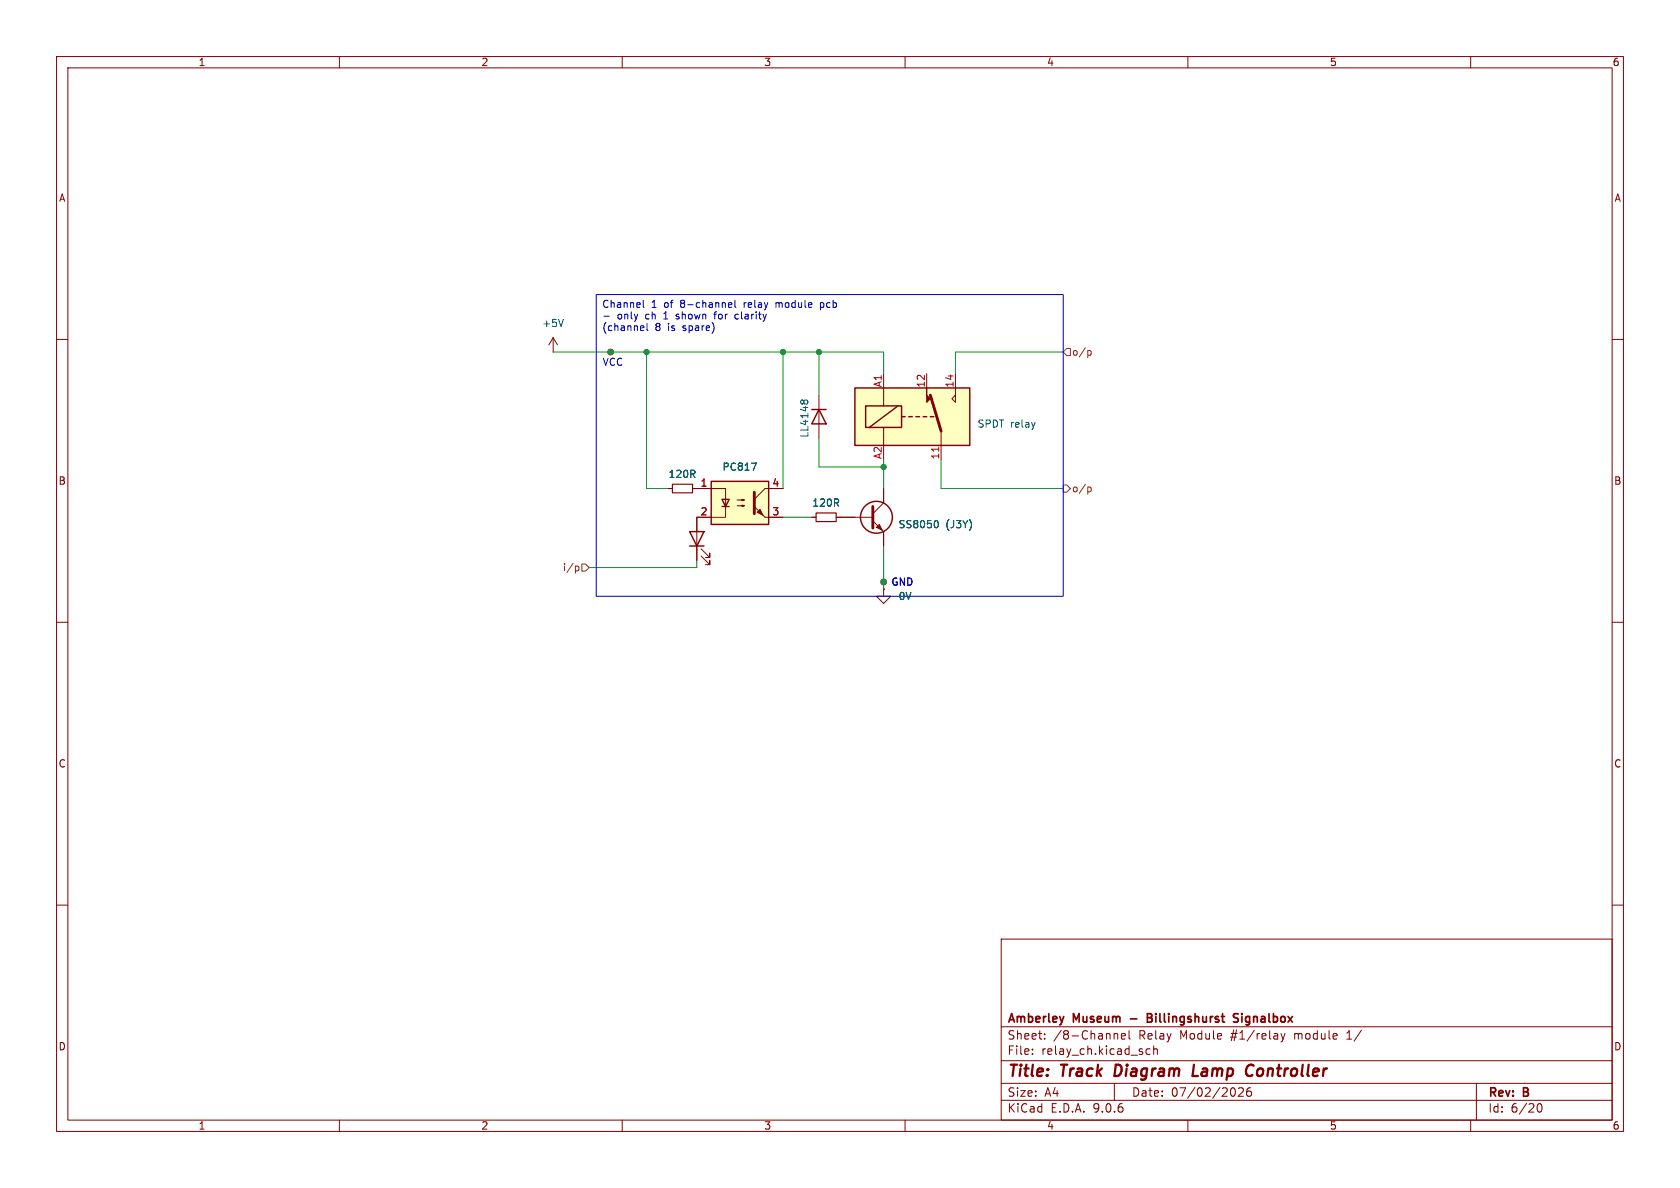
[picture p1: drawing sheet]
(kicad_sch
 (version 20250114)
 (generator "eeschema")
 (generator_version "9.0")
 (paper "A4")
 (title_block
  (title "Track Diagram Lamp Controller")
  (date "07/02/2026")
  (rev "B")
  (company "Amberley Museum - Billingshurst Signalbox"))
 (lib_symbols
  (symbol "Connector:TestPoint_Small"
   (pin_numbers (hide yes))
   (pin_names
    (offset 0.762) (hide yes)) (exclude_from_sim no) (in_bom yes) (on_board yes)
   (property "Reference" "TP" (at 0 3.81 0) (effects (font (size 1.27 1.27))))
   (property "Value" "TestPoint_Small" (at 0 2.032 0) (effects (font (size 1.27 1.27))))
   (property "Footprint" "" (at 5.08 0 0) (effects (font (size 1.27 1.27)) (hide yes)))
   (property "Datasheet" "~" (at 5.08 0 0) (effects (font (size 1.27 1.27)) (hide yes)))
   (property "Description" "test point" (at 0 0 0) (effects (font (size 1.27 1.27)) (hide yes)))
   (symbol "TestPoint_Small_0_1"
    (circle (center 0 0) (radius 0.508) (stroke (width 0) (type default)) (fill (type none))))
   (symbol "TestPoint_Small_1_1"
    (pin passive line (at 0 0 90) (length 0) (name "1" (effects (font (size 1.27 1.27)))) (number "1" (effects (font (size 1.27 1.27))))))
   (embedded_fonts no))
  (symbol "Device:R_Small"
   (pin_numbers (hide yes))
   (pin_names
    (offset 0.254) (hide yes)) (exclude_from_sim no) (in_bom yes) (on_board yes)
   (property "Reference" "R" (at 0 0 90) (effects (font (size 1.016 1.016))))
   (property "Value" "R_Small" (at 1.778 0 90) (effects (font (size 1.27 1.27))))
   (property "Footprint" "" (at 0 0 0) (effects (font (size 1.27 1.27)) (hide yes)))
   (property "Datasheet" "~" (at 0 0 0) (effects (font (size 1.27 1.27)) (hide yes)))
   (property "Description" "Resistor, small symbol" (at 0 0 0) (effects (font (size 1.27 1.27)) (hide yes)))
   (symbol "R_Small_0_1"
    (rectangle (start -0.762 1.778) (end 0.762 -1.778) (stroke (width 0.2032) (type default)) (fill (type none))))
   (symbol "R_Small_1_1"
    (pin passive line (at 0 2.54 270) (length 0.762) (name "~" (effects (font (size 1.27 1.27)))) (number "1" (effects (font (size 1.27 1.27)))))
    (pin passive line (at 0 -2.54 90) (length 0.762) (name "~" (effects (font (size 1.27 1.27)))) (number "2" (effects (font (size 1.27 1.27))))))
   (embedded_fonts no))
  (symbol "Diode:LL4148"
   (pin_numbers (hide yes))
   (pin_names (hide yes)) (exclude_from_sim no) (in_bom yes) (on_board yes)
   (property "Reference" "D" (at 0 2.54 0) (effects (font (size 1.27 1.27))))
   (property "Value" "LL4148" (at 0 -2.54 0) (effects (font (size 1.27 1.27))))
   (property "Footprint" "Diode_SMD:D_MiniMELF" (at 0 -4.445 0) (effects (font (size 1.27 1.27)) (hide yes)))
   (property "Datasheet" "http://www.vishay.com/docs/85557/ll4148.pdf" (at 0 0 0) (effects (font (size 1.27 1.27)) (hide yes)))
   (property "Description" "100V 0.15A standard switching diode, MiniMELF" (at 0 0 0) (effects (font (size 1.27 1.27)) (hide yes)))
   (property "Sim.Device" "D" (at 0 0 0) (effects (font (size 1.27 1.27)) (hide yes)))
   (property "Sim.Pins" "1=K 2=A" (at 0 0 0) (effects (font (size 1.27 1.27)) (hide yes)))
   (symbol "LL4148_0_1"
    (polyline (pts (xy -1.27 1.27) (xy -1.27 -1.27)) (stroke (width 0.254) (type default)) (fill (type none)))
    (polyline (pts (xy 1.27 1.27) (xy 1.27 -1.27) (xy -1.27 0) (xy 1.27 1.27)) (stroke (width 0.254) (type default)) (fill (type none)))
    (polyline (pts (xy 1.27 0) (xy -1.27 0)) (stroke (width 0) (type default)) (fill (type none))))
   (symbol "LL4148_1_1"
    (pin passive line (at -3.81 0 0) (length 2.54) (name "K" (effects (font (size 1.27 1.27)))) (number "1" (effects (font (size 1.27 1.27)))))
    (pin passive line (at 3.81 0 180) (length 2.54) (name "A" (effects (font (size 1.27 1.27)))) (number "2" (effects (font (size 1.27 1.27))))))
   (embedded_fonts no))
  (symbol "Isolator:PC817"
   (pin_names
    (offset 1.016)) (exclude_from_sim no) (in_bom yes) (on_board yes)
   (property "Reference" "U" (at -5.08 5.08 0) (effects (font (size 1.27 1.27)) (justify left)))
   (property "Value" "PC817" (at 0 5.08 0) (effects (font (size 1.27 1.27)) (justify left)))
   (property "Footprint" "Package_DIP:DIP-4_W7.62mm" (at -5.08 -5.08 0) (effects (font (size 1.27 1.27)
    (italic yes)) (justify left) (hide yes)))
   (property "Datasheet" "http://www.soselectronic.cz/a_info/resource/d/pc817.pdf" (at 0 0 0) (effects (font (size 1.27 1.27)) (justify left) (hide yes)))
   (property "Description" "DC Optocoupler, Vce 35V, CTR 50-300%, DIP-4" (at 0 0 0) (effects (font (size 1.27 1.27)) (hide yes)))
   (symbol "PC817_0_1"
    (rectangle (start -5.08 3.81) (end 5.08 -3.81) (stroke (width 0.254) (type default)) (fill (type background)))
    (polyline (pts (xy -5.08 2.54) (xy -2.54 2.54) (xy -2.54 -0.635)) (stroke (width 0) (type default)) (fill (type none)))
    (polyline (pts (xy -3.175 -0.635) (xy -1.905 -0.635)) (stroke (width 0.254) (type default)) (fill (type none)))
    (polyline (pts (xy -2.54 -0.635) (xy -2.54 -2.54) (xy -5.08 -2.54)) (stroke (width 0) (type default)) (fill (type none)))
    (polyline (pts (xy -2.54 -0.635) (xy -3.175 0.635) (xy -1.905 0.635) (xy -2.54 -0.635)) (stroke (width 0.254) (type default)) (fill (type none)))
    (polyline (pts (xy -0.508 0.508) (xy 0.762 0.508) (xy 0.381 0.381) (xy 0.381 0.635) (xy 0.762 0.508)) (stroke (width 0) (type default)) (fill (type none)))
    (polyline (pts (xy -0.508 -0.508) (xy 0.762 -0.508) (xy 0.381 -0.635) (xy 0.381 -0.381) (xy 0.762 -0.508)) (stroke (width 0) (type default)) (fill (type none)))
    (polyline (pts (xy 2.54 1.905) (xy 2.54 -1.905)) (stroke (width 0.508) (type default)) (fill (type none)))
    (polyline (pts (xy 2.54 0.635) (xy 4.445 2.54)) (stroke (width 0) (type default)) (fill (type none)))
    (polyline (pts (xy 3.048 -1.651) (xy 3.556 -1.143) (xy 4.064 -2.159) (xy 3.048 -1.651)) (stroke (width 0) (type default)) (fill (type outline)))
    (polyline (pts (xy 4.445 2.54) (xy 5.08 2.54)) (stroke (width 0) (type default)) (fill (type none)))
    (polyline (pts (xy 4.445 -2.54) (xy 2.54 -0.635)) (stroke (width 0) (type default)) (fill (type outline)))
    (polyline (pts (xy 4.445 -2.54) (xy 5.08 -2.54)) (stroke (width 0) (type default)) (fill (type none))))
   (symbol "PC817_1_1"
    (pin passive line (at -7.62 2.54 0) (length 2.54) (name "~" (effects (font (size 1.27 1.27)))) (number "1" (effects (font (size 1.27 1.27)))))
    (pin passive line (at -7.62 -2.54 0) (length 2.54) (name "~" (effects (font (size 1.27 1.27)))) (number "2" (effects (font (size 1.27 1.27)))))
    (pin passive line (at 7.62 2.54 180) (length 2.54) (name "~" (effects (font (size 1.27 1.27)))) (number "4" (effects (font (size 1.27 1.27)))))
    (pin passive line (at 7.62 -2.54 180) (length 2.54) (name "~" (effects (font (size 1.27 1.27)))) (number "3" (effects (font (size 1.27 1.27))))))
   (embedded_fonts no))
  (symbol "LED:IR26-21C_L110_TR8"
   (pin_numbers (hide yes))
   (pin_names
    (offset 1.016) (hide yes)) (exclude_from_sim no) (in_bom yes) (on_board yes)
   (property "Reference" "D" (at 0 2.54 0) (effects (font (size 1.27 1.27))))
   (property "Value" "IR26-21C_L110_TR8" (at 0 -3.81 0) (effects (font (size 1.27 1.27))))
   (property "Footprint" "LED_SMD:LED_1206_3216Metric" (at 0 5.08 0) (effects (font (size 1.27 1.27)) (hide yes)))
   (property "Datasheet" "http://www.everlight.com/file/ProductFile/IR26-21C-L110-TR8.pdf" (at 0 0 0) (effects (font (size 1.27 1.27)) (hide yes)))
   (property "Description" "940nm, 20 deg, Infrared LED, 1206" (at 0 0 0) (effects (font (size 1.27 1.27)) (hide yes)))
   (symbol "IR26-21C_L110_TR8_0_1"
    (polyline (pts (xy -3.048 -0.762) (xy -4.572 -2.286) (xy -3.81 -2.286) (xy -4.572 -2.286) (xy -4.572 -1.524)) (stroke (width 0) (type default)) (fill (type none)))
    (polyline (pts (xy -1.778 -0.762) (xy -3.302 -2.286) (xy -2.54 -2.286) (xy -3.302 -2.286) (xy -3.302 -1.524)) (stroke (width 0) (type default)) (fill (type none)))
    (polyline (pts (xy -1.27 0) (xy 1.27 0)) (stroke (width 0) (type default)) (fill (type none)))
    (polyline (pts (xy -1.27 -1.27) (xy -1.27 1.27)) (stroke (width 0.254) (type default)) (fill (type none)))
    (polyline (pts (xy 1.27 -1.27) (xy 1.27 1.27) (xy -1.27 0) (xy 1.27 -1.27)) (stroke (width 0.254) (type default)) (fill (type none))))
   (symbol "IR26-21C_L110_TR8_1_1"
    (pin passive line (at -3.81 0 0) (length 2.54) (name "K" (effects (font (size 1.27 1.27)))) (number "1" (effects (font (size 1.27 1.27)))))
    (pin passive line (at 3.81 0 180) (length 2.54) (name "A" (effects (font (size 1.27 1.27)))) (number "2" (effects (font (size 1.27 1.27))))))
   (embedded_fonts no))
  (symbol "Relay:Relay_SPDT" (exclude_from_sim no) (in_bom yes) (on_board yes)
   (property "Reference" "K" (at 11.43 3.81 0) (effects (font (size 1.27 1.27)) (justify left)))
   (property "Value" "Relay_SPDT" (at 11.43 1.27 0) (effects (font (size 1.27 1.27)) (justify left)))
   (property "Footprint" "" (at 11.43 -1.27 0) (effects (font (size 1.27 1.27)) (justify left) (hide yes)))
   (property "Datasheet" "~" (at 0 0 0) (effects (font (size 1.27 1.27)) (hide yes)))
   (property "Description" "Relay SPDT, monostable, EN50005" (at 0 0 0) (effects (font (size 1.27 1.27)) (hide yes)))
   (symbol "Relay_SPDT_0_0"
    (polyline (pts (xy 7.62 5.08) (xy 7.62 2.54) (xy 6.985 3.175) (xy 7.62 3.81)) (stroke (width 0) (type default)) (fill (type none))))
   (symbol "Relay_SPDT_0_1"
    (rectangle (start -10.16 5.08) (end 10.16 -5.08) (stroke (width 0.254) (type default)) (fill (type background)))
    (rectangle (start -8.255 1.905) (end -1.905 -1.905) (stroke (width 0.254) (type default)) (fill (type none)))
    (polyline (pts (xy -7.62 -1.905) (xy -2.54 1.905)) (stroke (width 0.254) (type default)) (fill (type none)))
    (polyline (pts (xy -5.08 5.08) (xy -5.08 1.905)) (stroke (width 0) (type default)) (fill (type none)))
    (polyline (pts (xy -5.08 -5.08) (xy -5.08 -1.905)) (stroke (width 0) (type default)) (fill (type none)))
    (polyline (pts (xy -1.905 0) (xy -1.27 0)) (stroke (width 0.254) (type default)) (fill (type none)))
    (polyline (pts (xy -0.635 0) (xy 0 0)) (stroke (width 0.254) (type default)) (fill (type none)))
    (polyline (pts (xy 0.635 0) (xy 1.27 0)) (stroke (width 0.254) (type default)) (fill (type none)))
    (polyline (pts (xy 1.905 0) (xy 2.54 0)) (stroke (width 0.254) (type default)) (fill (type none)))
    (polyline (pts (xy 2.54 5.08) (xy 2.54 2.54) (xy 3.175 3.175) (xy 2.54 3.81)) (stroke (width 0) (type default)) (fill (type outline)))
    (polyline (pts (xy 3.175 0) (xy 3.81 0)) (stroke (width 0.254) (type default)) (fill (type none)))
    (polyline (pts (xy 5.08 -2.54) (xy 3.175 3.81)) (stroke (width 0.508) (type default)) (fill (type none)))
    (polyline (pts (xy 5.08 -2.54) (xy 5.08 -5.08)) (stroke (width 0) (type default)) (fill (type none))))
   (symbol "Relay_SPDT_1_1"
    (pin passive line (at -5.08 7.62 270) (length 2.54) (name "~" (effects (font (size 1.27 1.27)))) (number "A1" (effects (font (size 1.27 1.27)))))
    (pin passive line (at -5.08 -7.62 90) (length 2.54) (name "~" (effects (font (size 1.27 1.27)))) (number "A2" (effects (font (size 1.27 1.27)))))
    (pin passive line (at 2.54 7.62 270) (length 2.54) (name "~" (effects (font (size 1.27 1.27)))) (number "12" (effects (font (size 1.27 1.27)))))
    (pin passive line (at 5.08 -7.62 90) (length 2.54) (name "~" (effects (font (size 1.27 1.27)))) (number "11" (effects (font (size 1.27 1.27)))))
    (pin passive line (at 7.62 7.62 270) (length 2.54) (name "~" (effects (font (size 1.27 1.27)))) (number "14" (effects (font (size 1.27 1.27))))))
   (embedded_fonts no))
  (symbol "Transistor_BJT:SS8050"
   (pin_names
    (offset 0) (hide yes)) (exclude_from_sim no) (in_bom yes) (on_board yes)
   (property "Reference" "Q1" (at 5.08 1.2701 0) (effects (font (size 1.27 1.27)) (justify left)))
   (property "Value" "SS8050 (J3Y)" (at 5.08 -1.2699 0) (effects (font (size 1.27 1.27)) (justify left)))
   (property "Footprint" "Package_TO_SOT_SMD:SOT-23" (at 5.08 -7.366 0) (effects (font (size 1.27 1.27)
    (italic yes)) (justify left) (hide yes)))
   (property "Datasheet" "http://www.secosgmbh.com/datasheet/products/SSMPTransistor/SOT-23/SS8050.pdf" (at 5.08 -4.826 0) (effects (font (size 1.27 1.27)) (justify left) (hide yes)))
   (property "Description" "General Purpose NPN Transistor, 1.5A Ic, 25V Vce, SOT-23" (at 34.036 -2.286 0) (effects (font (size 1.27 1.27)) (hide yes)))
   (symbol "SS8050_0_1"
    (polyline (pts (xy -2.54 0) (xy 0.635 0)) (stroke (width 0) (type default)) (fill (type none)))
    (polyline (pts (xy 0.635 1.905) (xy 0.635 -1.905)) (stroke (width 0.508) (type default)) (fill (type none)))
    (circle (center 1.27 0) (radius 2.8194) (stroke (width 0.254) (type default)) (fill (type none))))
   (symbol "SS8050_1_1"
    (polyline (pts (xy 0.635 0.635) (xy 2.54 2.54)) (stroke (width 0) (type default)) (fill (type none)))
    (polyline (pts (xy 0.635 -0.635) (xy 2.54 -2.54)) (stroke (width 0) (type default)) (fill (type none)))
    (polyline (pts (xy 1.27 -1.778) (xy 1.778 -1.27) (xy 2.286 -2.286) (xy 1.27 -1.778)) (stroke (width 0) (type default)) (fill (type outline)))
    (pin input line (at -5.08 0 0) (length 2.54) (name "B" (effects (font (size 1.27 1.27)))) (number "" (effects (font (size 1.27 1.27)))))
    (pin passive line (at 2.54 5.08 270) (length 2.54) (name "C" (effects (font (size 1.27 1.27)))) (number "" (effects (font (size 1.27 1.27)))))
    (pin passive line (at 2.54 -5.08 90) (length 2.54) (name "E" (effects (font (size 1.27 1.27)))) (number "" (effects (font (size 1.27 1.27))))))
   (embedded_fonts no))
  (symbol "power:+5V"
   (power)
   (pin_numbers (hide yes))
   (pin_names
    (offset 0) (hide yes)) (exclude_from_sim no) (in_bom yes) (on_board yes)
   (property "Reference" "#PWR" (at 0 -3.81 0) (effects (font (size 1.27 1.27)) (hide yes)))
   (property "Value" "+5V" (at 0 3.556 0) (effects (font (size 1.27 1.27))))
   (property "Footprint" "" (at 0 0 0) (effects (font (size 1.27 1.27)) (hide yes)))
   (property "Datasheet" "" (at 0 0 0) (effects (font (size 1.27 1.27)) (hide yes)))
   (property "Description" "Power symbol creates a global label with name \"+5V\"" (at 0 0 0) (effects (font (size 1.27 1.27)) (hide yes)))
   (symbol "+5V_0_1"
    (polyline (pts (xy -0.762 1.27) (xy 0 2.54)) (stroke (width 0) (type default)) (fill (type none)))
    (polyline (pts (xy 0 2.54) (xy 0.762 1.27)) (stroke (width 0) (type default)) (fill (type none)))
    (polyline (pts (xy 0 0) (xy 0 2.54)) (stroke (width 0) (type default)) (fill (type none))))
   (symbol "+5V_1_1"
    (pin power_in line (at 0 0 90) (length 0) (name "~" (effects (font (size 1.27 1.27)))) (number "1" (effects (font (size 1.27 1.27))))))
   (embedded_fonts no))
  (symbol "power:GND"
   (power)
   (pin_numbers (hide yes))
   (pin_names
    (offset 0) (hide yes)) (exclude_from_sim no) (in_bom yes) (on_board yes)
   (property "Reference" "#PWR" (at 0 -6.35 0) (effects (font (size 1.27 1.27)) (hide yes)))
   (property "Value" "GND" (at 0 -3.81 0) (effects (font (size 1.27 1.27))))
   (property "Footprint" "" (at 0 0 0) (effects (font (size 1.27 1.27)) (hide yes)))
   (property "Datasheet" "" (at 0 0 0) (effects (font (size 1.27 1.27)) (hide yes)))
   (property "Description" "Power symbol creates a global label with name \"GND\" , ground" (at 0 0 0) (effects (font (size 1.27 1.27)) (hide yes)))
   (symbol "GND_0_1"
    (polyline (pts (xy 0 0) (xy 0 -1.27) (xy 1.27 -1.27) (xy 0 -2.54) (xy -1.27 -1.27) (xy 0 -1.27)) (stroke (width 0) (type default)) (fill (type none))))
   (symbol "GND_1_1"
    (pin power_in line (at 0 0 270) (length 0) (name "~" (effects (font (size 1.27 1.27)))) (number "1" (effects (font (size 1.27 1.27))))))
   (embedded_fonts no)))
 (text_box "Channel 1 of 8-channel relay module pcb\n- only ch 1 shown for clarity\n(channel 8 is spare)"
  (exclude_from_sim no)
  (at 105.41 52.07 0)
  (size 82.55 53.34)
  (margins 0.9525 0.9525 0.9525 0.9525)
  (stroke (width 0) (type solid))
  (fill (type none))
  (effects (font (size 1.27 1.27)) (justify left top)))
 (junction
  (at 138.43 62.23)
  (diameter 0)
  (color 0 0 0 0))
 (junction
  (at 156.21 102.87)
  (diameter 0)
  (color 0 0 0 0))
 (junction
  (at 144.78 62.23)
  (diameter 0)
  (color 0 0 0 0))
 (junction
  (at 107.95 62.23)
  (diameter 0)
  (color 0 0 0 0))
 (junction
  (at 114.3 62.23)
  (diameter 0)
  (color 0 0 0 0))
 (junction
  (at 156.21 82.55)
  (diameter 0)
  (color 0 0 0 0))
 (wire
  (pts (xy 107.95 62.23) (xy 114.3 62.23))
  (stroke (width 0) (type default)))
 (wire
  (pts (xy 123.19 100.33) (xy 123.19 99.06))
  (stroke (width 0) (type default)))
 (wire
  (pts (xy 104.14 100.33) (xy 123.19 100.33))
  (stroke (width 0) (type default)))
 (wire
  (pts (xy 144.78 82.55) (xy 156.21 82.55))
  (stroke (width 0) (type default)))
 (wire
  (pts (xy 156.21 102.87) (xy 156.21 104.14))
  (stroke (width 0) (type default)))
 (wire
  (pts (xy 138.43 91.44) (xy 143.51 91.44))
  (stroke (width 0) (type default)))
 (wire
  (pts (xy 156.21 96.52) (xy 156.21 102.87))
  (stroke (width 0) (type default)))
 (wire
  (pts (xy 166.37 86.36) (xy 187.96 86.36))
  (stroke (width 0) (type default)))
 (wire
  (pts (xy 166.37 81.28) (xy 166.37 86.36))
  (stroke (width 0) (type default)))
 (wire
  (pts (xy 144.78 62.23) (xy 156.21 62.23))
  (stroke (width 0) (type default)))
 (wire
  (pts (xy 187.96 62.23) (xy 168.91 62.23))
  (stroke (width 0) (type default)))
 (wire
  (pts (xy 168.91 62.23) (xy 168.91 66.04))
  (stroke (width 0) (type default)))
 (wire
  (pts (xy 156.21 82.55) (xy 156.21 86.36))
  (stroke (width 0) (type default)))
 (wire
  (pts (xy 156.21 81.28) (xy 156.21 82.55))
  (stroke (width 0) (type default)))
 (wire
  (pts (xy 138.43 62.23) (xy 144.78 62.23))
  (stroke (width 0) (type default)))
 (wire
  (pts (xy 114.3 62.23) (xy 138.43 62.23))
  (stroke (width 0) (type default)))
 (wire
  (pts (xy 144.78 77.47) (xy 144.78 82.55))
  (stroke (width 0) (type default)))
 (wire
  (pts (xy 114.3 86.36) (xy 118.11 86.36))
  (stroke (width 0) (type default)))
 (wire
  (pts (xy 144.78 69.85) (xy 144.78 62.23))
  (stroke (width 0) (type default)))
 (wire
  (pts (xy 138.43 62.23) (xy 138.43 86.36))
  (stroke (width 0) (type default)))
 (wire
  (pts (xy 156.21 62.23) (xy 156.21 66.04))
  (stroke (width 0) (type default)))
 (wire
  (pts (xy 97.79 62.23) (xy 107.95 62.23))
  (stroke (width 0) (type default)))
 (wire
  (pts (xy 114.3 62.23) (xy 114.3 86.36))
  (stroke (width 0) (type default)))
 (hierarchical_label "o{slash}p"
  (shape output)
  (at 187.96 86.36 0)
  (effects (font (size 1.27 1.27)) (justify left)))
 (hierarchical_label "o{slash}p"
  (shape input)
  (at 187.96 62.23 0)
  (effects (font (size 1.27 1.27)) (justify left)))
 (hierarchical_label "i{slash}p"
  (shape input)
  (at 104.14 100.33 180)
  (effects (font (size 1.27 1.27)) (justify right)))
 (symbol
  (lib_id "Diode:LL4148")
  (at 144.78 73.66 270)
  (unit 1)
  (exclude_from_sim no)
  (in_bom yes)
  (on_board yes)
  (dnp no)
  (property "Reference" "D?" (at 137.414 67.564 90) (effects (font (size 1.27 1.27)) (justify left) (hide yes)))
  (property "Value" "LL4148" (at 142.24 77.47 0) (effects (font (size 1.27 1.27)) (justify right)))
  (property "Footprint" "Diode_SMD:D_MiniMELF" (at 140.335 73.66 0) (effects (font (size 1.27 1.27)) (hide yes)))
  (property "Datasheet" "http://www.vishay.com/docs/85557/ll4148.pdf" (at 144.78 73.66 0) (effects (font (size 1.27 1.27)) (hide yes)))
  (property "Description" "100V 0.15A standard switching diode, MiniMELF" (at 144.78 73.66 0) (effects (font (size 1.27 1.27)) (hide yes)))
  (property "Sim.Device" "D" (at 144.78 73.66 0) (effects (font (size 1.27 1.27)) (hide yes)))
  (property "Sim.Pins" "1=K 2=A" (at 144.78 73.66 0) (effects (font (size 1.27 1.27)) (hide yes)))
  (pin "1")
  (pin "2")
  (instances (project "relay_ch1" (path "" (reference "D?") (unit 1))) (project "Billingshurst2.1sheet3" (path "" (reference "D?") (unit 1)) (path "" (reference "D?") (unit 1)) (path "" (reference "D?") (unit 1)) (path "" (reference "D?") (unit 1)) (path "" (reference "D?") (unit 1)) (path "" (reference "D?") (unit 1)) (path "" (reference "D?") (unit 1)) (path "" (reference "D?") (unit 1))) (project "Billingshurst 2.2" (path "" (reference "D?") (unit 1)) (path "" (reference "D?") (unit 1)) (path "" (reference "D?") (unit 1)) (path "" (reference "D?") (unit 1)) (path "" (reference "D?") (unit 1)) (path "" (reference "D?") (unit 1)) (path "" (reference "D?") (unit 1)) (path "" (reference "D?") (unit 1)) (path "" (reference "D?") (unit 1)) (path "" (reference "D?") (unit 1)) (path "" (reference "D?") (unit 1)) (path "" (reference "D?") (unit 1)) (path "" (reference "D?") (unit 1)) (path "" (reference "D?") (unit 1)) (path "" (reference "D?") (unit 1)) (path "" (reference "D?") (unit 1)))))
 (symbol
  (lib_id "Device:R_Small")
  (at 146.05 91.44 90)
  (unit 1)
  (exclude_from_sim no)
  (in_bom yes)
  (on_board yes)
  (dnp no)
  (fields_autoplaced yes)
  (property "Reference" "R?" (at 146.05 86.36 90) (effects (font (size 1.016 1.016)) (hide yes)))
  (property "Value" "120R" (at 146.05 88.9 90) (effects (font (size 1.27 1.27))))
  (property "Footprint" "" (at 146.05 91.44 0) (effects (font (size 1.27 1.27)) (hide yes)))
  (property "Datasheet" "~" (at 146.05 91.44 0) (effects (font (size 1.27 1.27)) (hide yes)))
  (property "Description" "Resistor, small symbol" (at 146.05 91.44 0) (effects (font (size 1.27 1.27)) (hide yes)))
  (pin "1")
  (pin "2")
  (instances (project "relay_ch1" (path "" (reference "R?") (unit 1))) (project "Billingshurst2.1sheet3" (path "" (reference "R?") (unit 1)) (path "" (reference "R?") (unit 1)) (path "" (reference "R?") (unit 1)) (path "" (reference "R?") (unit 1)) (path "" (reference "R?") (unit 1)) (path "" (reference "R?") (unit 1)) (path "" (reference "R?") (unit 1)) (path "" (reference "R?") (unit 1))) (project "Billingshurst 2.2" (path "" (reference "R?") (unit 1)) (path "" (reference "R?") (unit 1)) (path "" (reference "R?") (unit 1)) (path "" (reference "R?") (unit 1)) (path "" (reference "R?") (unit 1)) (path "" (reference "R?") (unit 1)) (path "" (reference "R?") (unit 1)) (path "" (reference "R?") (unit 1)) (path "" (reference "R?") (unit 1)) (path "" (reference "R?") (unit 1)) (path "" (reference "R?") (unit 1)) (path "" (reference "R?") (unit 1)) (path "" (reference "R?") (unit 1)) (path "" (reference "R?") (unit 1)) (path "" (reference "R?") (unit 1)) (path "" (reference "R?") (unit 1)))))
 (symbol
  (lib_id "Isolator:PC817")
  (at 130.81 88.9 0)
  (unit 1)
  (exclude_from_sim no)
  (in_bom yes)
  (on_board yes)
  (dnp no)
  (fields_autoplaced yes)
  (property "Reference" "U?" (at 130.81 80.01 0) (effects (font (size 1.27 1.27)) (hide yes)))
  (property "Value" "PC817" (at 130.81 82.55 0) (effects (font (size 1.27 1.27))))
  (property "Footprint" "Package_DIP:DIP-4_W7.62mm" (at 125.73 93.98 0) (effects (font (size 1.27 1.27)
    (italic yes)) (justify left) (hide yes)))
  (property "Datasheet" "http://www.soselectronic.cz/a_info/resource/d/pc817.pdf" (at 130.81 88.9 0) (effects (font (size 1.27 1.27)) (justify left) (hide yes)))
  (property "Description" "DC Optocoupler, Vce 35V, CTR 50-300%, DIP-4" (at 130.81 88.9 0) (effects (font (size 1.27 1.27)) (hide yes)))
  (pin "3")
  (pin "2")
  (pin "4")
  (pin "1")
  (instances (project "relay_ch1" (path "" (reference "U?") (unit 1))) (project "Billingshurst2.1sheet3" (path "" (reference "U?") (unit 1)) (path "" (reference "U?") (unit 1)) (path "" (reference "U?") (unit 1)) (path "" (reference "U?") (unit 1)) (path "" (reference "U?") (unit 1)) (path "" (reference "U?") (unit 1)) (path "" (reference "U?") (unit 1)) (path "" (reference "U?") (unit 1))) (project "Billingshurst 2.2" (path "" (reference "U?") (unit 1)) (path "" (reference "U?") (unit 1)) (path "" (reference "U?") (unit 1)) (path "" (reference "U?") (unit 1)) (path "" (reference "U?") (unit 1)) (path "" (reference "U?") (unit 1)) (path "" (reference "U?") (unit 1)) (path "" (reference "U?") (unit 1)) (path "" (reference "U?") (unit 1)) (path "" (reference "U?") (unit 1)) (path "" (reference "U?") (unit 1)) (path "" (reference "U?") (unit 1)) (path "" (reference "U?") (unit 1)) (path "" (reference "U?") (unit 1)) (path "" (reference "U?") (unit 1)) (path "" (reference "U?") (unit 1)))))
 (symbol
  (lib_id "Device:R_Small")
  (at 120.65 86.36 90)
  (unit 1)
  (exclude_from_sim no)
  (in_bom yes)
  (on_board yes)
  (dnp no)
  (fields_autoplaced yes)
  (property "Reference" "R?" (at 120.65 81.28 90) (effects (font (size 1.016 1.016)) (hide yes)))
  (property "Value" "120R" (at 120.65 83.82 90) (effects (font (size 1.27 1.27))))
  (property "Footprint" "" (at 120.65 86.36 0) (effects (font (size 1.27 1.27)) (hide yes)))
  (property "Datasheet" "~" (at 120.65 86.36 0) (effects (font (size 1.27 1.27)) (hide yes)))
  (property "Description" "Resistor, small symbol" (at 120.65 86.36 0) (effects (font (size 1.27 1.27)) (hide yes)))
  (pin "1")
  (pin "2")
  (instances (project "relay_ch1" (path "" (reference "R?") (unit 1))) (project "Billingshurst2.1sheet3" (path "" (reference "R?") (unit 1)) (path "" (reference "R?") (unit 1)) (path "" (reference "R?") (unit 1)) (path "" (reference "R?") (unit 1)) (path "" (reference "R?") (unit 1)) (path "" (reference "R?") (unit 1)) (path "" (reference "R?") (unit 1)) (path "" (reference "R?") (unit 1))) (project "Billingshurst 2.2" (path "" (reference "R?") (unit 1)) (path "" (reference "R?") (unit 1)) (path "" (reference "R?") (unit 1)) (path "" (reference "R?") (unit 1)) (path "" (reference "R?") (unit 1)) (path "" (reference "R?") (unit 1)) (path "" (reference "R?") (unit 1)) (path "" (reference "R?") (unit 1)) (path "" (reference "R?") (unit 1)) (path "" (reference "R?") (unit 1)) (path "" (reference "R?") (unit 1)) (path "" (reference "R?") (unit 1)) (path "" (reference "R?") (unit 1)) (path "" (reference "R?") (unit 1)) (path "" (reference "R?") (unit 1)) (path "" (reference "R?") (unit 1)))))
 (symbol
  (lib_id "Connector:TestPoint_Small")
  (at 156.21 102.87 0)
  (unit 1)
  (exclude_from_sim no)
  (in_bom yes)
  (on_board yes)
  (dnp no)
  (property "Reference" "U?" (at 157.48 101.5999 0) (effects (font (size 1.27 1.27)) (justify left) (hide yes)))
  (property "Value" "GND" (at 157.48 102.87 0) (effects (font (size 1.27 1.27) (color 0 0 194 1)) (justify left)))
  (property "Footprint" "" (at 161.29 102.87 0) (effects (font (size 1.27 1.27)) (hide yes)))
  (property "Datasheet" "~" (at 161.29 102.87 0) (effects (font (size 1.27 1.27)) (hide yes)))
  (property "Description" "test point" (at 156.21 102.87 0) (effects (font (size 1.27 1.27)) (hide yes)))
  (pin "1")
  (instances (project "relay_ch1" (path "" (reference "U?") (unit 1))) (project "Billingshurst2.1sheet3" (path "" (reference "U?") (unit 1)) (path "" (reference "U?") (unit 1)) (path "" (reference "U?") (unit 1)) (path "" (reference "U?") (unit 1)) (path "" (reference "U?") (unit 1)) (path "" (reference "U?") (unit 1)) (path "" (reference "U?") (unit 1)) (path "" (reference "U?") (unit 1))) (project "Billingshurst 2.2" (path "" (reference "U?") (unit 1)) (path "" (reference "U?") (unit 1)) (path "" (reference "U?") (unit 1)) (path "" (reference "U?") (unit 1)) (path "" (reference "U?") (unit 1)) (path "" (reference "U?") (unit 1)) (path "" (reference "U?") (unit 1)) (path "" (reference "U?") (unit 1)) (path "" (reference "U?") (unit 1)) (path "" (reference "U?") (unit 1)) (path "" (reference "U?") (unit 1)) (path "" (reference "U?") (unit 1)) (path "" (reference "U?") (unit 1)) (path "" (reference "U?") (unit 1)) (path "" (reference "U?") (unit 1)) (path "" (reference "U?") (unit 1)))))
 (symbol
  (lib_id "power:GND")
  (at 156.21 104.14 0)
  (unit 1)
  (exclude_from_sim no)
  (in_bom yes)
  (on_board yes)
  (dnp no)
  (fields_autoplaced yes)
  (property "Reference" "#PWR?" (at 156.21 110.49 0) (effects (font (size 1.27 1.27)) (hide yes)))
  (property "Value" "0V" (at 158.75 105.4099 0) (effects (font (size 1.27 1.27)) (justify left)))
  (property "Footprint" "" (at 156.21 104.14 0) (effects (font (size 1.27 1.27)) (hide yes)))
  (property "Datasheet" "" (at 156.21 104.14 0) (effects (font (size 1.27 1.27)) (hide yes)))
  (property "Description" "Power symbol creates a global label with name \"GND\" , ground" (at 156.21 104.14 0) (effects (font (size 1.27 1.27)) (hide yes)))
  (pin "1")
  (instances (project "relay_ch1" (path "" (reference "#PWR?") (unit 1))) (project "Billingshurst2.1sheet3" (path "" (reference "#PWR?") (unit 1)) (path "" (reference "#PWR?") (unit 1)) (path "" (reference "#PWR?") (unit 1)) (path "" (reference "#PWR?") (unit 1)) (path "" (reference "#PWR?") (unit 1)) (path "" (reference "#PWR?") (unit 1)) (path "" (reference "#PWR?") (unit 1)) (path "" (reference "#PWR?") (unit 1))) (project "Billingshurst 2.2" (path "" (reference "#PWR?") (unit 1)) (path "" (reference "#PWR?") (unit 1)) (path "" (reference "#PWR?") (unit 1)) (path "" (reference "#PWR?") (unit 1)) (path "" (reference "#PWR?") (unit 1)) (path "" (reference "#PWR?") (unit 1)) (path "" (reference "#PWR?") (unit 1)) (path "" (reference "#PWR?") (unit 1)) (path "" (reference "#PWR?") (unit 1)) (path "" (reference "#PWR?") (unit 1)) (path "" (reference "#PWR?") (unit 1)) (path "" (reference "#PWR?") (unit 1)) (path "" (reference "#PWR?") (unit 1)) (path "" (reference "#PWR?") (unit 1)) (path "" (reference "#PWR?") (unit 1)) (path "" (reference "#PWR?") (unit 1)))))
 (symbol
  (lib_id "LED:IR26-21C_L110_TR8")
  (at 123.19 95.25 90)
  (unit 1)
  (exclude_from_sim no)
  (in_bom yes)
  (on_board yes)
  (dnp no)
  (property "Reference" "IN?" (at 125.1947 95.5112 90) (effects (font (size 1.27 1.27)) (justify right) (hide yes)))
  (property "Value" "IR26-21C_L110_TR8" (at 127 98.1074 90) (effects (font (size 1.27 1.27)) (justify right) (hide yes)))
  (property "Footprint" "LED_SMD:LED_1206_3216Metric" (at 118.11 95.25 0) (effects (font (size 1.27 1.27)) (hide yes)))
  (property "Datasheet" "http://www.everlight.com/file/ProductFile/IR26-21C-L110-TR8.pdf" (at 123.19 95.25 0) (effects (font (size 1.27 1.27)) (hide yes)))
  (property "Description" "940nm, 20 deg, Infrared LED, 1206" (at 123.19 95.25 0) (effects (font (size 1.27 1.27)) (hide yes)))
  (pin "2")
  (pin "1")
  (instances (project "relay_ch1" (path "" (reference "IN?") (unit 1))) (project "Billingshurst2.1sheet3" (path "" (reference "IN?") (unit 1)) (path "" (reference "IN?") (unit 1)) (path "" (reference "IN?") (unit 1)) (path "" (reference "IN?") (unit 1)) (path "" (reference "IN?") (unit 1)) (path "" (reference "IN?") (unit 1)) (path "" (reference "IN?") (unit 1)) (path "" (reference "IN?") (unit 1))) (project "Billingshurst 2.2" (path "" (reference "IN?") (unit 1)) (path "" (reference "IN?") (unit 1)) (path "" (reference "IN?") (unit 1)) (path "" (reference "IN?") (unit 1)) (path "" (reference "IN?") (unit 1)) (path "" (reference "IN?") (unit 1)) (path "" (reference "IN?") (unit 1)) (path "" (reference "IN?") (unit 1)) (path "" (reference "IN?") (unit 1)) (path "" (reference "IN?") (unit 1)) (path "" (reference "IN?") (unit 1)) (path "" (reference "IN?") (unit 1)) (path "" (reference "IN?") (unit 1)) (path "" (reference "IN?") (unit 1)) (path "" (reference "IN?") (unit 1)) (path "" (reference "IN?") (unit 1)))))
 (symbol
  (lib_id "Transistor_BJT:SS8050")
  (at 153.67 91.44 0)
  (unit 1)
  (exclude_from_sim no)
  (in_bom yes)
  (on_board yes)
  (dnp no)
  (fields_autoplaced yes)
  (property "Reference" "Q?" (at 158.75 90.1699 0) (effects (font (size 1.27 1.27)) (justify left) (hide yes)))
  (property "Value" "SS8050 (J3Y)" (at 158.75 92.7099 0) (effects (font (size 1.27 1.27)) (justify left)))
  (property "Footprint" "Package_TO_SOT_SMD:SOT-23" (at 158.75 98.806 0) (effects (font (size 1.27 1.27)
    (italic yes)) (justify left) (hide yes)))
  (property "Datasheet" "http://www.secosgmbh.com/datasheet/products/SSMPTransistor/SOT-23/SS8050.pdf" (at 158.75 96.266 0) (effects (font (size 1.27 1.27)) (justify left) (hide yes)))
  (property "Description" "General Purpose NPN Transistor, 1.5A Ic, 25V Vce, SOT-23" (at 187.706 93.726 0) (effects (font (size 1.27 1.27)) (hide yes)))
  (pin "")
  (pin "")
  (pin "")
  (instances (project "relay_ch1" (path "" (reference "Q?") (unit 1))) (project "Billingshurst2.1sheet3" (path "" (reference "Q?") (unit 1)) (path "" (reference "Q?") (unit 1)) (path "" (reference "Q?") (unit 1)) (path "" (reference "Q?") (unit 1)) (path "" (reference "Q?") (unit 1)) (path "" (reference "Q?") (unit 1)) (path "" (reference "Q?") (unit 1)) (path "" (reference "Q?") (unit 1))) (project "Billingshurst 2.2" (path "" (reference "Q?") (unit 1)) (path "" (reference "Q?") (unit 1)) (path "" (reference "Q?") (unit 1)) (path "" (reference "Q?") (unit 1)) (path "" (reference "Q?") (unit 1)) (path "" (reference "Q?") (unit 1)) (path "" (reference "Q?") (unit 1)) (path "" (reference "Q?") (unit 1)) (path "" (reference "Q?") (unit 1)) (path "" (reference "Q?") (unit 1)) (path "" (reference "Q?") (unit 1)) (path "" (reference "Q?") (unit 1)) (path "" (reference "Q?") (unit 1)) (path "" (reference "Q?") (unit 1)) (path "" (reference "Q?") (unit 1)) (path "" (reference "Q?") (unit 1)))))
 (symbol
  (lib_id "Relay:Relay_SPDT")
  (at 161.29 73.66 0)
  (unit 1)
  (exclude_from_sim no)
  (in_bom yes)
  (on_board yes)
  (dnp no)
  (property "Reference" "K?" (at 172.72 72.3899 0) (effects (font (size 1.27 1.27)) (justify left) (hide yes)))
  (property "Value" "SPDT relay" (at 172.72 74.9299 0) (effects (font (size 1.27 1.27)) (justify left)))
  (property "Footprint" "" (at 172.72 74.93 0) (effects (font (size 1.27 1.27)) (justify left) (hide yes)))
  (property "Datasheet" "~" (at 161.29 73.66 0) (effects (font (size 1.27 1.27)) (hide yes)))
  (property "Description" "Relay SPDT, monostable, EN50005" (at 161.29 73.66 0) (effects (font (size 1.27 1.27)) (hide yes)))
  (pin "A1")
  (pin "14")
  (pin "A2")
  (pin "12")
  (pin "11")
  (instances (project "relay_ch1" (path "" (reference "K?") (unit 1))) (project "Billingshurst2.1sheet3" (path "" (reference "K?") (unit 1)) (path "" (reference "K?") (unit 1)) (path "" (reference "K?") (unit 1)) (path "" (reference "K?") (unit 1)) (path "" (reference "K?") (unit 1)) (path "" (reference "K?") (unit 1)) (path "" (reference "K?") (unit 1)) (path "" (reference "K?") (unit 1))) (project "Billingshurst 2.2" (path "" (reference "K?") (unit 1)) (path "" (reference "K?") (unit 1)) (path "" (reference "K?") (unit 1)) (path "" (reference "K?") (unit 1)) (path "" (reference "K?") (unit 1)) (path "" (reference "K?") (unit 1)) (path "" (reference "K?") (unit 1)) (path "" (reference "K?") (unit 1)) (path "" (reference "K?") (unit 1)) (path "" (reference "K?") (unit 1)) (path "" (reference "K?") (unit 1)) (path "" (reference "K?") (unit 1)) (path "" (reference "K?") (unit 1)) (path "" (reference "K?") (unit 1)) (path "" (reference "K?") (unit 1)) (path "" (reference "K?") (unit 1)))))
 (symbol
  (lib_id "Connector:TestPoint_Small")
  (at 107.95 62.23 0)
  (unit 1)
  (exclude_from_sim no)
  (in_bom yes)
  (on_board yes)
  (dnp no)
  (property "Reference" "U?" (at 109.22 60.9599 0) (effects (font (size 1.27 1.27)) (justify left) (hide yes)))
  (property "Value" "VCC" (at 106.426 64.008 0) (effects (font (size 1.27 1.27) (color 0 0 194 1)) (justify left)))
  (property "Footprint" "" (at 113.03 62.23 0) (effects (font (size 1.27 1.27)) (hide yes)))
  (property "Datasheet" "~" (at 113.03 62.23 0) (effects (font (size 1.27 1.27)) (hide yes)))
  (property "Description" "test point" (at 107.95 62.23 0) (effects (font (size 1.27 1.27)) (hide yes)))
  (pin "1")
  (instances (project "relay_ch1" (path "" (reference "U?") (unit 1))) (project "Billingshurst2.1sheet3" (path "" (reference "U?") (unit 1)) (path "" (reference "U?") (unit 1)) (path "" (reference "U?") (unit 1)) (path "" (reference "U?") (unit 1)) (path "" (reference "U?") (unit 1)) (path "" (reference "U?") (unit 1)) (path "" (reference "U?") (unit 1)) (path "" (reference "U?") (unit 1))) (project "Billingshurst 2.2" (path "" (reference "U?") (unit 1)) (path "" (reference "U?") (unit 1)) (path "" (reference "U?") (unit 1)) (path "" (reference "U?") (unit 1)) (path "" (reference "U?") (unit 1)) (path "" (reference "U?") (unit 1)) (path "" (reference "U?") (unit 1)) (path "" (reference "U?") (unit 1)) (path "" (reference "U?") (unit 1)) (path "" (reference "U?") (unit 1)) (path "" (reference "U?") (unit 1)) (path "" (reference "U?") (unit 1)) (path "" (reference "U?") (unit 1)) (path "" (reference "U?") (unit 1)) (path "" (reference "U?") (unit 1)) (path "" (reference "U?") (unit 1)))))
 (symbol
  (lib_id "power:+5V")
  (at 97.79 62.23 0)
  (unit 1)
  (exclude_from_sim no)
  (in_bom yes)
  (on_board yes)
  (dnp no)
  (fields_autoplaced yes)
  (property "Reference" "#PWR?" (at 97.79 66.04 0) (effects (font (size 1.27 1.27)) (hide yes)))
  (property "Value" "+5V" (at 97.79 57.15 0) (effects (font (size 1.27 1.27))))
  (property "Footprint" "" (at 97.79 62.23 0) (effects (font (size 1.27 1.27)) (hide yes)))
  (property "Datasheet" "" (at 97.79 62.23 0) (effects (font (size 1.27 1.27)) (hide yes)))
  (property "Description" "Power symbol creates a global label with name \"+5V\"" (at 97.79 62.23 0) (effects (font (size 1.27 1.27)) (hide yes)))
  (pin "1")
  (instances (project "relay_ch1" (path "" (reference "#PWR?") (unit 1))) (project "Billingshurst2.1sheet3" (path "" (reference "#PWR?") (unit 1)) (path "" (reference "#PWR?") (unit 1)) (path "" (reference "#PWR?") (unit 1)) (path "" (reference "#PWR?") (unit 1)) (path "" (reference "#PWR?") (unit 1)) (path "" (reference "#PWR?") (unit 1)) (path "" (reference "#PWR?") (unit 1)) (path "" (reference "#PWR?") (unit 1))) (project "Billingshurst 2.2" (path "" (reference "#PWR?") (unit 1)) (path "" (reference "#PWR?") (unit 1)) (path "" (reference "#PWR?") (unit 1)) (path "" (reference "#PWR?") (unit 1)) (path "" (reference "#PWR?") (unit 1)) (path "" (reference "#PWR?") (unit 1)) (path "" (reference "#PWR?") (unit 1)) (path "" (reference "#PWR?") (unit 1)) (path "" (reference "#PWR?") (unit 1)) (path "" (reference "#PWR?") (unit 1)) (path "" (reference "#PWR?") (unit 1)) (path "" (reference "#PWR?") (unit 1)) (path "" (reference "#PWR?") (unit 1)) (path "" (reference "#PWR?") (unit 1)) (path "" (reference "#PWR?") (unit 1)) (path "" (reference "#PWR?") (unit 1)))))
 (sheet_instances
  (path ""
   (page "1")))
 (embedded_fonts no))
